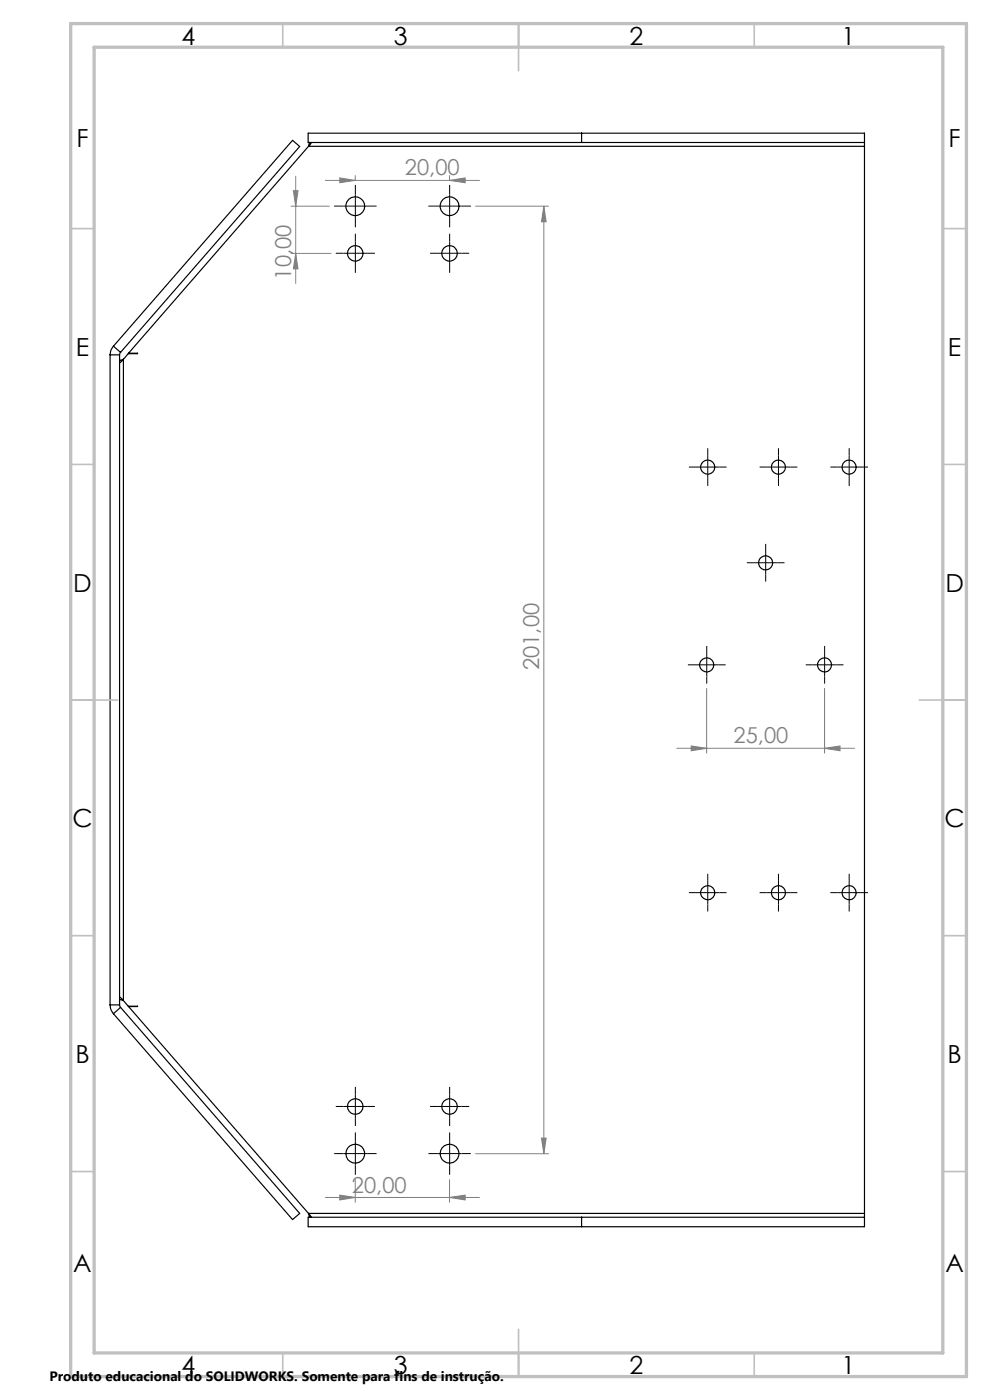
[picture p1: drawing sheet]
<svg xmlns="http://www.w3.org/2000/svg" width="210mm" height="297mm" viewBox="0 0 210 297" stroke-linecap="round" stroke-linejoin="round" font-family="sans-serif">
<g fill="none" stroke="#000" stroke-width=".25">
<path d="M65.4 28.3h118v1.9h-118zM65.4 31h118M65.4 31l-38.1 43.9 1.9 .1h-2l-1 1.2M65.7 30.2l-.3 .8M65.8 30.2l.2 .2-.6 .6M123.4 28.3v1.9M183.4 30.2v.8M183.4 31v226.4M23.4 75.3h2M23.4 75.3v137.9M24.1 73.4a2.81 2.81 0 0 0-.7 1.9M24.1 73.4l1.5 1.4"/>
<path d="M24.1 73.4l38-43.6 1.5 1.3-38 43.7M25.4 75.3v137.9M25.6 74.8l-.2 .5M26.2 76.2l-.7 .7h-.1v-.1M26.2 76.2l-.8 .3M26.2 76.2v136.1M23.4 213.2a2.81 2.81 0 0 0 .7 1.8M23.4 213.2h2M25.4 213.2l.2 .5M25.4 211.7v-.1h.1l.7 .7M25.4 212l.8 .3M25.6 213.7l-1.5 1.3"/>
<path d="M25.6 213.7l38 43.7-1.5 1.3-38-43.7M26.2 212.3l1 1.2h2h-1.9l38.1 43.9M65.4 258.2h118v2h-118zM65.4 257.4l.6 .7-.2 .1M65.4 257.4l.3 .8M65.4 257.4h118M123.4 258.2v2M183.4 257.4v.8"/>
<circle cx="75.4" cy="43.7" r="2"/>
<circle cx="75.4" cy="53.7" r="1.65"/>
<circle cx="95.4" cy="43.7" r="2"/>
<circle cx="95.4" cy="53.7" r="1.65"/>
<circle cx="150.1" cy="99.1" r="1.5"/>
<circle cx="165.1" cy="99.1" r="1.5"/>
<circle cx="180.1" cy="99.1" r="1.5"/>
<circle cx="162.4" cy="119.4" r="1.5"/>
<circle cx="149.9" cy="141.1" r="1.49"/>
<circle cx="174.9" cy="141.1" r="1.49"/>
<circle cx="150.1" cy="189.4" r="1.49"/>
<circle cx="165.1" cy="189.4" r="1.49"/>
<circle cx="180.1" cy="189.4" r="1.49"/>
<circle cx="75.4" cy="234.8" r="1.65"/>
<circle cx="95.4" cy="234.8" r="1.65"/>
<circle cx="75.4" cy="244.7" r="2"/>
<circle cx="95.4" cy="244.7" r="2.01"/>
</g>
<path d="M100.9 43.7h15.4M115.4 43.7l.5 3.4h-1zM115.4 43.7v201.1M100.9 244.8h15.4" fill="none" stroke="#808080" stroke-width=".21"/>
<g fill="none" stroke="#c0c0c0" stroke-width=".35">
<path d="M60 5v5M110 5v10M160 5v5M15 48.5h5M200 48.5h5M15 98.5h5M200 98.5h5M15 148.5h10M195 148.5h10M15 198.5h5M200 198.5h5M15 248.5h5"/>
<path d="M200 248.5h5M60 287v5M110 282v10M160 287v5"/>
</g>
<path d="M15 5h190v287h-190zM20 10h180v277h-180z" fill="none" stroke="#c0c0c0" stroke-width=".7"/>
<path d="M115.4 43.7l.5 3.4h-1z" fill="#808080"/>
<path d="M114.9 241.4h1l-.5 3.4z" fill="none" stroke="#808080" stroke-width=".21"/>
<path d="M114.9 241.4h1l-.5 3.4z" fill="#808080"/>
<path d="M69 38.3h32.7M72.1 37.7l3.3 .6-3.3 .5zM75.4 37.2v1M95.4 37.2v1" fill="none" stroke="#808080" stroke-width=".21"/>
<path d="M72.1 37.7l3.3 .6-3.3 .5z" fill="#808080"/>
<path d="M95.4 38.3l3.3-.6v1.1z" fill="none" stroke="#808080" stroke-width=".21"/>
<path d="M95.4 38.3l3.3-.6v1.1z" fill="#808080"/>
<path d="M69 254h32.7M75.4 250.3v4.8M95.4 254l3.3-.5v1.1zM95.4 250.3v4.8" fill="none" stroke="#808080" stroke-width=".21"/>
<path d="M95.4 254l3.3-.5v1.1z" fill="#808080"/>
<path d="M72.1 253.5l3.3 .5-3.3 .6z" fill="none" stroke="#808080" stroke-width=".21"/>
<path d="M72.1 253.5l3.3 .5-3.3 .6z" fill="#808080"/>
<path d="M143.5 158.7h37.8M146.6 158.3l3.3 .4-3.3 .6zM149.9 146v13.8M174.9 146v13.8" fill="none" stroke="#808080" stroke-width=".21"/>
<path d="M146.6 158.3l3.3 .4-3.3 .6z" fill="#808080"/>
<path d="M174.9 158.7l3.3-.4v1z" fill="none" stroke="#808080" stroke-width=".21"/>
<path d="M174.9 158.7l3.3-.4v1z" fill="#808080"/>
<path d="M62.7 37.4v22.7M61.7 43.7h8.1M61.7 53.8h8.5M62.2 40.5h1l-.5 3.2z" fill="none" stroke="#808080" stroke-width=".21"/>
<path d="M62.2 40.5h1l-.5 3.2z" fill="#808080"/>
<path d="M62.7 53.8l.5 3.2h-1z" fill="none" stroke="#808080" stroke-width=".21"/>
<path d="M62.7 53.8l.5 3.2h-1z" fill="#808080"/>
<g fill="none" stroke="#000" stroke-width=".21" stroke-dasharray="15.2 1.3 1.3 1.3" stroke-linecap="butt">
<path d="M72.9 43.7h-2M72.9 53.7h-1.7M75.4 43.7h-2.5M75.4 43.7v2.5M75.4 43.7h2.5M75.4 43.7v-2.5M75.4 46.2v2M75.4 41.2v-2M75.4 53.7v-2.5M75.4 53.7h-2.5M75.4 53.7v2.5M75.4 53.7h2.5"/>
<path d="M75.4 51.2v-1.6M75.4 56.2v1.7M77.9 43.7h2M77.9 53.7h1.6M92.9 43.7h-2M92.9 53.7h-1.7M95.4 43.7h-2.5M95.4 43.7v2.5M95.4 43.7h2.5M95.4 43.7v-2.5M95.4 46.2v2M95.4 41.2v-2"/>
<path d="M95.4 53.7v-2.5M95.4 53.7h-2.5M95.4 53.7v2.5M95.4 53.7h2.5M95.4 51.2v-1.6M95.4 56.2v1.7M97.9 43.7h2M97.9 53.7h1.6M147.6 99.1h-1.5M150.1 99.1h-2.5M150.1 99.1v2.5M150.1 99.1h2.5"/>
<path d="M150.1 99.1v-2.5M150.1 96.6v-1.5M152.6 99.1h1.5M162.6 99.1h-1.5M165.1 99.1h-2.5M165.1 99.1v2.5M165.1 99.1h2.5M165.1 99.1v-2.5M165.1 96.6v-1.5M167.6 99.1h1.5M177.6 99.1h-1.5M180.1 99.1h-2.5"/>
<path d="M180.1 99.1v2.5M180.1 99.1h2.5M180.1 99.1v-2.5M180.1 96.6v-1.5M182.6 99.1h1.5M150.1 101.6v1.5M159.9 119.4h-1.5M162.4 119.4h-2.5M162.4 119.4v2.5M162.4 119.4h2.5M162.4 119.4v-2.5M162.4 116.9v-1.5"/>
<path d="M164.9 119.4h1.5M165.1 101.6v1.5M180.1 101.6v1.5M149.9 138.5v-1.5M162.4 121.9v1.5M174.9 138.5v-1.5M147.4 141h-1.5M149.9 141h-2.5M149.9 141v2.5M149.9 141h2.5M149.9 141v-2.5M149.9 143.5v1.5"/>
<path d="M152.4 141h1.5M172.4 141h-1.5M174.9 141h-2.5M174.9 141v2.5M174.9 141h2.5M174.9 141v-2.5M174.9 143.5v1.5M177.4 141h1.5M147.6 189.4h-1.5M150.1 189.4h-2.5M150.1 189.4v2.5M150.1 189.4h2.5"/>
<path d="M150.1 189.4v-2.5M150.1 191.9v1.5M150.1 186.9v-1.5M152.6 189.4h1.5M162.6 189.4h-1.5M165.1 189.4h-2.5M165.1 189.4v2.5M165.1 189.4h2.5M165.1 189.4v-2.5M165.1 191.9v1.5M165.1 186.9v-1.5M167.6 189.4h1.5"/>
<path d="M177.6 189.4h-1.5M180.1 189.4h-2.5M180.1 189.4v2.5M180.1 189.4h2.5M180.1 189.4v-2.5M180.1 191.9v1.5M180.1 186.9v-1.5M182.6 189.4h1.5M72.9 234.7h-1.7M75.4 234.7v-2.5M75.4 234.7h-2.5M75.4 234.7v2.5"/>
<path d="M75.4 234.7h2.5M75.4 232.2v-1.6M75.4 237.2v1.7M77.9 234.7h1.6M92.9 234.7h-1.7M95.4 234.7v-2.5M95.4 234.7h-2.5M95.4 234.7v2.5M95.4 234.7h2.5M95.4 232.2v-1.6M95.4 237.2v1.7M97.9 234.7h1.6"/>
<path d="M72.9 244.7h-2M75.4 244.7h-2.5M75.4 244.7v2.5M75.4 244.7h2.5M75.4 244.7v-2.5M75.4 247.2v2M75.4 242.2v-2M77.9 244.7h2M92.9 244.7h-2M95.4 244.7h-2.5M95.4 244.7v2.5M95.4 244.7h2.5"/>
<path d="M95.4 244.7v-2.5M95.4 247.2v2M95.4 242.2v-2M97.9 244.7h2"/>
</g>
<g font-size="5.3">
<text x="38.5" y="9.5">4</text>
<text x="83.5" y="9.5">3</text>
<text x="133.5" y="9.5">2</text>
<text x="178.5" y="9.5">1</text>
<text x="16.2" y="31.2">F</text>
<text x="201.2" y="31.2">F</text>
<text x="16.1" y="75.5">E</text>
<text x="201.1" y="75.5">E</text>
<text x="15.5" y="125.5">D</text>
<text x="200.5" y="125.5">D</text>
<text x="15.4" y="175.5">C</text>
<text x="200.4" y="175.5">C</text>
<text x="16" y="225.5">B</text>
<text x="201" y="225.5">B</text>
<text x="15.5" y="269.7">A</text>
<text x="200.5" y="269.7">A</text>
<text x="38.5" y="291.5">4</text>
<text x="83.5" y="291.5">3</text>
<text x="133.5" y="291.5">2</text>
<text x="178.5" y="291.5">1</text>
</g>
<g font-size="4.7" fill="#808080">
<text x="85.9" y="37.2">20,00</text>
<text x="61.7" y="59.3" transform="rotate(-90 61.7 59.3)">10,00</text>
<text x="114.4" y="142.2" transform="rotate(-90 114.4 142.2)">201,00</text>
<text x="155.6" y="157.7">25,00</text>
<text x="74.6" y="253">20,00</text>
</g>
<text font-size="2.9" x="10.5" y="292.9">Produto educacional do SOLIDWORKS. Somente para fins de instrução.</text>
</svg>
